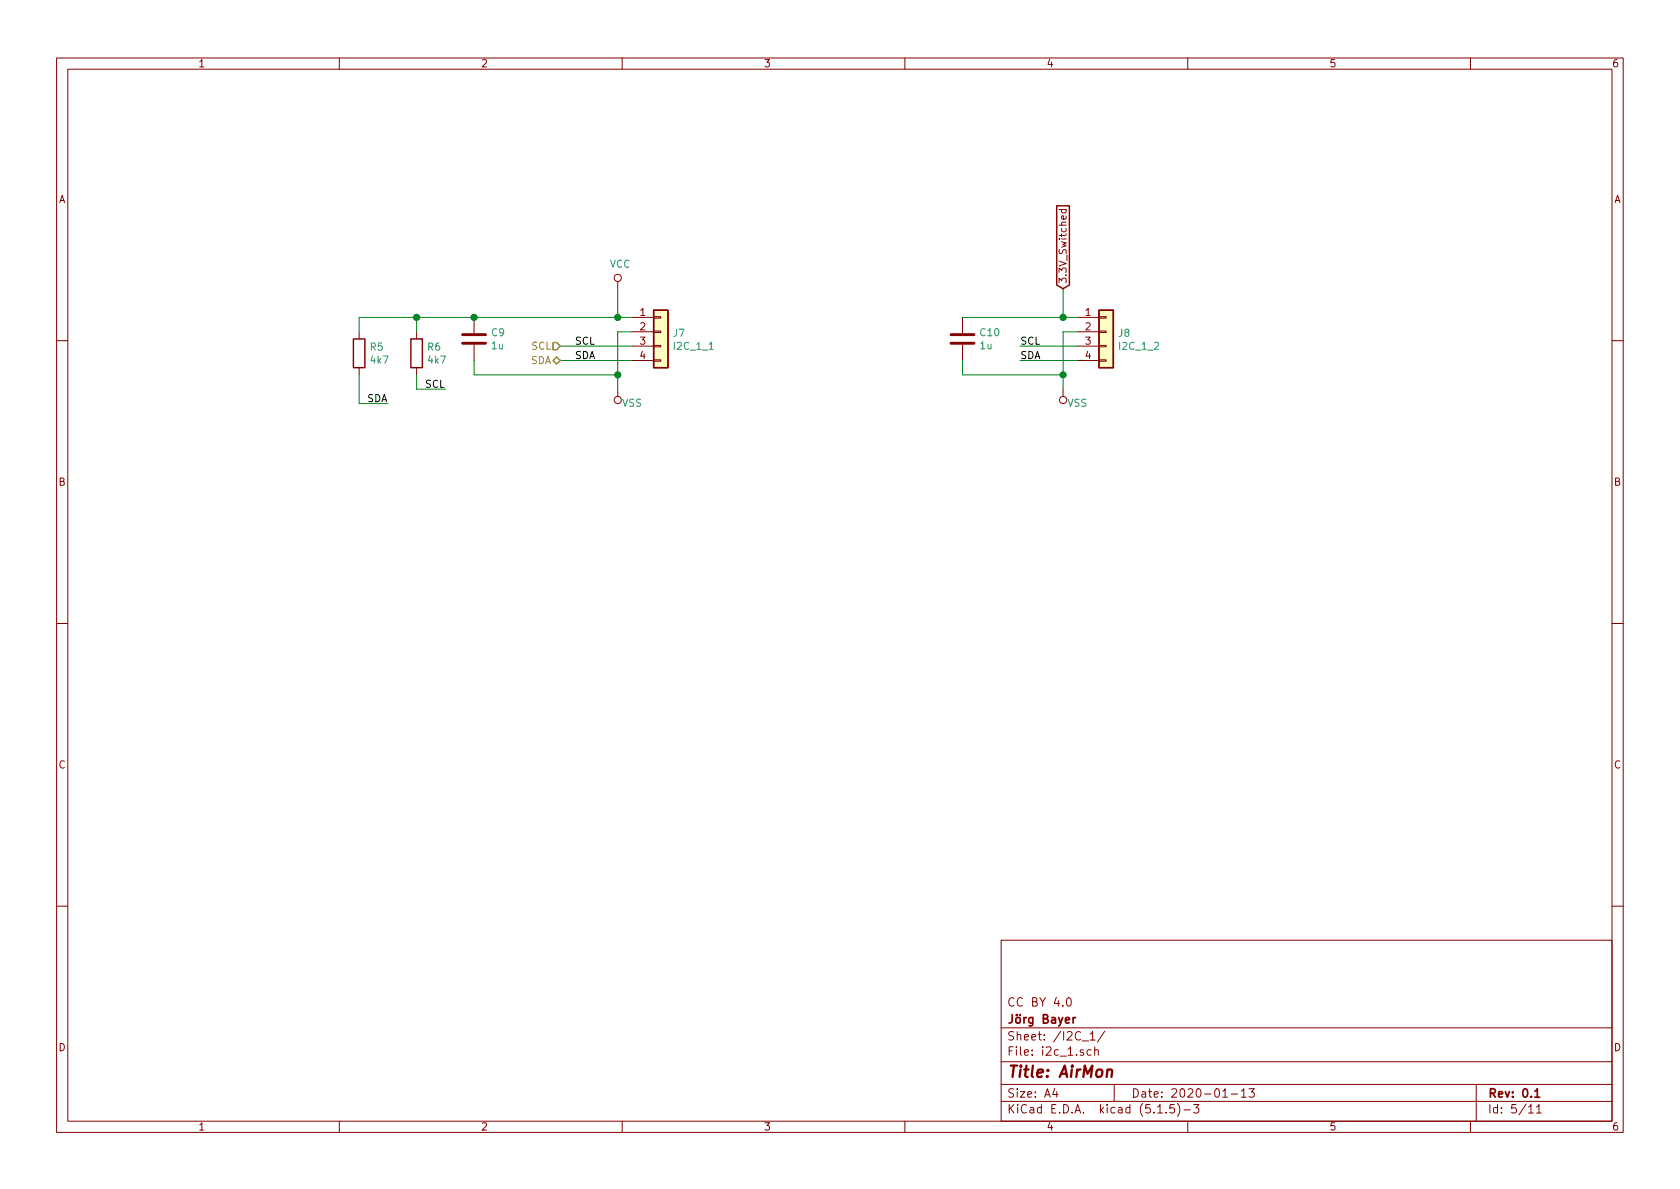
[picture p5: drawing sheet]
EESchema Schematic File Version 4
EELAYER 30 0
EELAYER END
$Descr A4 11693 8268
encoding utf-8
Sheet 5 11
Title "AirMon"
Date "2020-01-13"
Rev "0.1"
Comp "Jörg Bayer"
Comment1 "CC BY 4.0"
Comment2 ""
Comment3 ""
Comment4 ""
$EndDescr
$Comp
L Connector_Generic:Conn_01x04 J7
U 1 1
P 4600 2300
F 0 "J7" H 4680 2292 50  0000 L CNN
F 1 "I2C_1_1" H 4680 2201 50  0000 L CNN
F 2 "Connector_PinSocket_2.54mm:PinSocket_1x04_P2.54mm_Vertical" H 4600 2300 50  0001 C CNN
F 3 "~" H 4600 2300 50  0001 C CNN
	1    4600 2300
	1    0    0    -1  
$EndComp
Wire Wire Line
	4400 2400 3900 2400
Wire Wire Line
	4400 2500 3900 2500
Wire Wire Line
	4400 2200 4300 2200
Wire Wire Line
	4300 2200 4300 2000
Wire Wire Line
	4400 2300 4300 2300
Wire Wire Line
	4300 2300 4300 2600
$Comp
L power:VCC #PWR?
U 1 1
P 4300 2000
AR Path="/5DD6D4DA/5DEBB035/5E1989A5" Ref="#PWR?"  Part="1" 
AR Path="/5E15DEC3/5E1989A5" Ref="#PWR?"  Part="1" 
AR Path="/5E151517/5E1989A5" Ref="#PWR?"  Part="1" 
AR Path="/5E1961BA/5E1989A5" Ref="#PWR?"  Part="1" 
AR Path="/5E198729/5E1989A5" Ref="#PWR014"  Part="1" 
F 0 "#PWR014" H 4300 1850 50  0001 C CNN
F 1 "VCC" H 4317 2173 50  0000 C CNN
F 2 "" H 4300 2000 50  0001 C CNN
F 3 "" H 4300 2000 50  0001 C CNN
	1    4300 2000
	1    0    0    -1  
$EndComp
$Comp
L power:VSS #PWR?
U 1 1
P 4300 2700
AR Path="/5DD6D4DA/5DEBB035/5E1989AB" Ref="#PWR?"  Part="1" 
AR Path="/5E15DEC3/5E1989AB" Ref="#PWR?"  Part="1" 
AR Path="/5E151517/5E1989AB" Ref="#PWR?"  Part="1" 
AR Path="/5E1961BA/5E1989AB" Ref="#PWR?"  Part="1" 
AR Path="/5E198729/5E1989AB" Ref="#PWR015"  Part="1" 
F 0 "#PWR015" H 4300 2550 50  0001 C CNN
F 1 "VSS" H 4200 2800 50  0000 C CNN
F 2 "" H 4300 2700 50  0001 C CNN
F 3 "" H 4300 2700 50  0001 C CNN
	1    4300 2700
	-1   0    0    1   
$EndComp
Text Label 4000 2400 0    50   ~ 0
SCL
Text Label 4000 2500 0    50   ~ 0
SDA
Text HLabel 3900 2400 0    50   Input ~ 0
SCL
Text HLabel 3900 2500 0    50   BiDi ~ 0
SDA
$Comp
L Device:C C?
U 1 1
P 3300 2350
AR Path="/5DD6D4DA/5DD6D50E/5E199B90" Ref="C?"  Part="1" 
AR Path="/5DD6D4DA/5DDED058/5E199B90" Ref="C?"  Part="1" 
AR Path="/5DD6D4DA/5DDED066/5E199B90" Ref="C?"  Part="1" 
AR Path="/5DD6D4DA/5DDED074/5E199B90" Ref="C?"  Part="1" 
AR Path="/5E15DEC3/5E199B90" Ref="C?"  Part="1" 
AR Path="/5E151517/5E199B90" Ref="C?"  Part="1" 
AR Path="/5E198729/5E199B90" Ref="C9"  Part="1" 
F 0 "C9" H 3415 2396 50  0000 L CNN
F 1 "1u" H 3415 2305 50  0000 L CNN
F 2 "Capacitor_SMD:C_0805_2012Metric" H 3338 2200 50  0001 C CNN
F 3 "~" H 3300 2350 50  0001 C CNN
F 4 "CL21B105KBFNNNE" H 3300 2350 50  0001 C CNN "manf#"
F 5 "C28323" H 0   0   50  0001 C CNN "lcsc#"
	1    3300 2350
	1    0    0    -1  
$EndComp
Wire Wire Line
	4300 2200 3300 2200
Connection ~ 4300 2200
Wire Wire Line
	4300 2600 3300 2600
Wire Wire Line
	3300 2600 3300 2500
Connection ~ 4300 2600
Wire Wire Line
	4300 2600 4300 2700
$Comp
L Connector_Generic:Conn_01x04 J8
U 1 1
P 7700 2300
F 0 "J8" H 7780 2292 50  0000 L CNN
F 1 "I2C_1_2" H 7780 2201 50  0000 L CNN
F 2 "Connector_PinSocket_2.54mm:PinSocket_1x04_P2.54mm_Vertical" H 7700 2300 50  0001 C CNN
F 3 "~" H 7700 2300 50  0001 C CNN
	1    7700 2300
	1    0    0    -1  
$EndComp
Wire Wire Line
	7500 2400 7100 2400
Wire Wire Line
	7500 2500 7100 2500
Wire Wire Line
	7500 2200 7400 2200
Wire Wire Line
	7400 2200 7400 2000
Wire Wire Line
	7500 2300 7400 2300
Wire Wire Line
	7400 2300 7400 2600
$Comp
L power:VSS #PWR?
U 1 1
P 7400 2700
AR Path="/5DD6D4DA/5DEBB035/5E1AC566" Ref="#PWR?"  Part="1" 
AR Path="/5E15DEC3/5E1AC566" Ref="#PWR?"  Part="1" 
AR Path="/5E151517/5E1AC566" Ref="#PWR?"  Part="1" 
AR Path="/5E1961BA/5E1AC566" Ref="#PWR?"  Part="1" 
AR Path="/5E198729/5E1AC566" Ref="#PWR016"  Part="1" 
F 0 "#PWR016" H 7400 2550 50  0001 C CNN
F 1 "VSS" H 7300 2800 50  0000 C CNN
F 2 "" H 7400 2700 50  0001 C CNN
F 3 "" H 7400 2700 50  0001 C CNN
	1    7400 2700
	-1   0    0    1   
$EndComp
Text Label 7100 2400 0    50   ~ 0
SCL
Text Label 7100 2500 0    50   ~ 0
SDA
$Comp
L Device:C C?
U 1 1
P 6700 2350
AR Path="/5DD6D4DA/5DD6D50E/5E1AC56F" Ref="C?"  Part="1" 
AR Path="/5DD6D4DA/5DDED058/5E1AC56F" Ref="C?"  Part="1" 
AR Path="/5DD6D4DA/5DDED066/5E1AC56F" Ref="C?"  Part="1" 
AR Path="/5DD6D4DA/5DDED074/5E1AC56F" Ref="C?"  Part="1" 
AR Path="/5E15DEC3/5E1AC56F" Ref="C?"  Part="1" 
AR Path="/5E151517/5E1AC56F" Ref="C?"  Part="1" 
AR Path="/5E198729/5E1AC56F" Ref="C10"  Part="1" 
F 0 "C10" H 6815 2396 50  0000 L CNN
F 1 "1u" H 6815 2305 50  0000 L CNN
F 2 "Capacitor_SMD:C_0805_2012Metric" H 6738 2200 50  0001 C CNN
F 3 "~" H 6700 2350 50  0001 C CNN
F 4 "CL21B105KBFNNNE" H 6700 2350 50  0001 C CNN "manf#"
F 5 "C28323" H 0   0   50  0001 C CNN "lcsc#"
	1    6700 2350
	1    0    0    -1  
$EndComp
Wire Wire Line
	7400 2200 6700 2200
Connection ~ 7400 2200
Wire Wire Line
	7400 2600 6700 2600
Wire Wire Line
	6700 2600 6700 2500
Connection ~ 7400 2600
Wire Wire Line
	7400 2600 7400 2700
Text GLabel 7400 2000 1    50   Input ~ 0
3.3V_Switched
$Comp
L Device:R R?
U 1 1
P 2900 2450
AR Path="/5DD6D4DA/5DD6D50E/5E1FD826" Ref="R?"  Part="1" 
AR Path="/5DD6D4DA/5DDED058/5E1FD826" Ref="R?"  Part="1" 
AR Path="/5DD6D4DA/5DDED066/5E1FD826" Ref="R?"  Part="1" 
AR Path="/5DD6D4DA/5DDED074/5E1FD826" Ref="R?"  Part="1" 
AR Path="/5DD6D4DA/5DD6D549/5E1FD826" Ref="R?"  Part="1" 
AR Path="/5DD6D4DA/5DDFF593/5E1FD826" Ref="R?"  Part="1" 
AR Path="/5DD6D4DA/5DE2F431/5E1FD826" Ref="R?"  Part="1" 
AR Path="/5E15DEC3/5E1FD826" Ref="R?"  Part="1" 
AR Path="/5E151517/5E1FD826" Ref="R?"  Part="1" 
AR Path="/5E1991ED/5E1FD826" Ref="R?"  Part="1" 
AR Path="/5E198729/5E1FD826" Ref="R6"  Part="1" 
F 0 "R6" H 2830 2496 50  0000 R CNN
F 1 "4k7" H 2830 2405 50  0000 R CNN
F 2 "Resistor_SMD:R_0603_1608Metric" V 2830 2450 50  0001 C CNN
F 3 "~" H 2900 2450 50  0001 C CNN
F 4 "C23162" H 0   0   50  0001 C CNN "lcsc#"
F 5 "0603WAF4701T5E" H 0   0   50  0001 C CNN "manf#"
	1    2900 2450
	-1   0    0    -1  
$EndComp
$Comp
L Device:R R?
U 1 1
P 2500 2450
AR Path="/5DD6D4DA/5DD6D50E/5E1FD82D" Ref="R?"  Part="1" 
AR Path="/5DD6D4DA/5DDED058/5E1FD82D" Ref="R?"  Part="1" 
AR Path="/5DD6D4DA/5DDED066/5E1FD82D" Ref="R?"  Part="1" 
AR Path="/5DD6D4DA/5DDED074/5E1FD82D" Ref="R?"  Part="1" 
AR Path="/5DD6D4DA/5DD6D549/5E1FD82D" Ref="R?"  Part="1" 
AR Path="/5DD6D4DA/5DDFF593/5E1FD82D" Ref="R?"  Part="1" 
AR Path="/5DD6D4DA/5DE2F431/5E1FD82D" Ref="R?"  Part="1" 
AR Path="/5E15DEC3/5E1FD82D" Ref="R?"  Part="1" 
AR Path="/5E151517/5E1FD82D" Ref="R?"  Part="1" 
AR Path="/5E1991ED/5E1FD82D" Ref="R?"  Part="1" 
AR Path="/5E198729/5E1FD82D" Ref="R5"  Part="1" 
F 0 "R5" H 2430 2496 50  0000 R CNN
F 1 "4k7" H 2430 2405 50  0000 R CNN
F 2 "Resistor_SMD:R_0603_1608Metric" V 2430 2450 50  0001 C CNN
F 3 "~" H 2500 2450 50  0001 C CNN
F 4 "C23162" H 0   0   50  0001 C CNN "lcsc#"
F 5 "0603WAF4701T5E" H 0   0   50  0001 C CNN "manf#"
	1    2500 2450
	-1   0    0    -1  
$EndComp
Wire Wire Line
	2900 2700 2900 2600
Wire Wire Line
	2500 2800 2500 2600
Wire Wire Line
	2500 2300 2500 2200
Wire Wire Line
	2500 2200 2900 2200
Wire Wire Line
	2900 2300 2900 2200
Connection ~ 2900 2200
Wire Wire Line
	2900 2200 3300 2200
Connection ~ 3300 2200
Wire Wire Line
	3100 2700 2900 2700
Wire Wire Line
	2700 2800 2500 2800
Text Label 3100 2700 2    50   ~ 0
SCL
Text Label 2700 2800 2    50   ~ 0
SDA
$EndSCHEMATC
